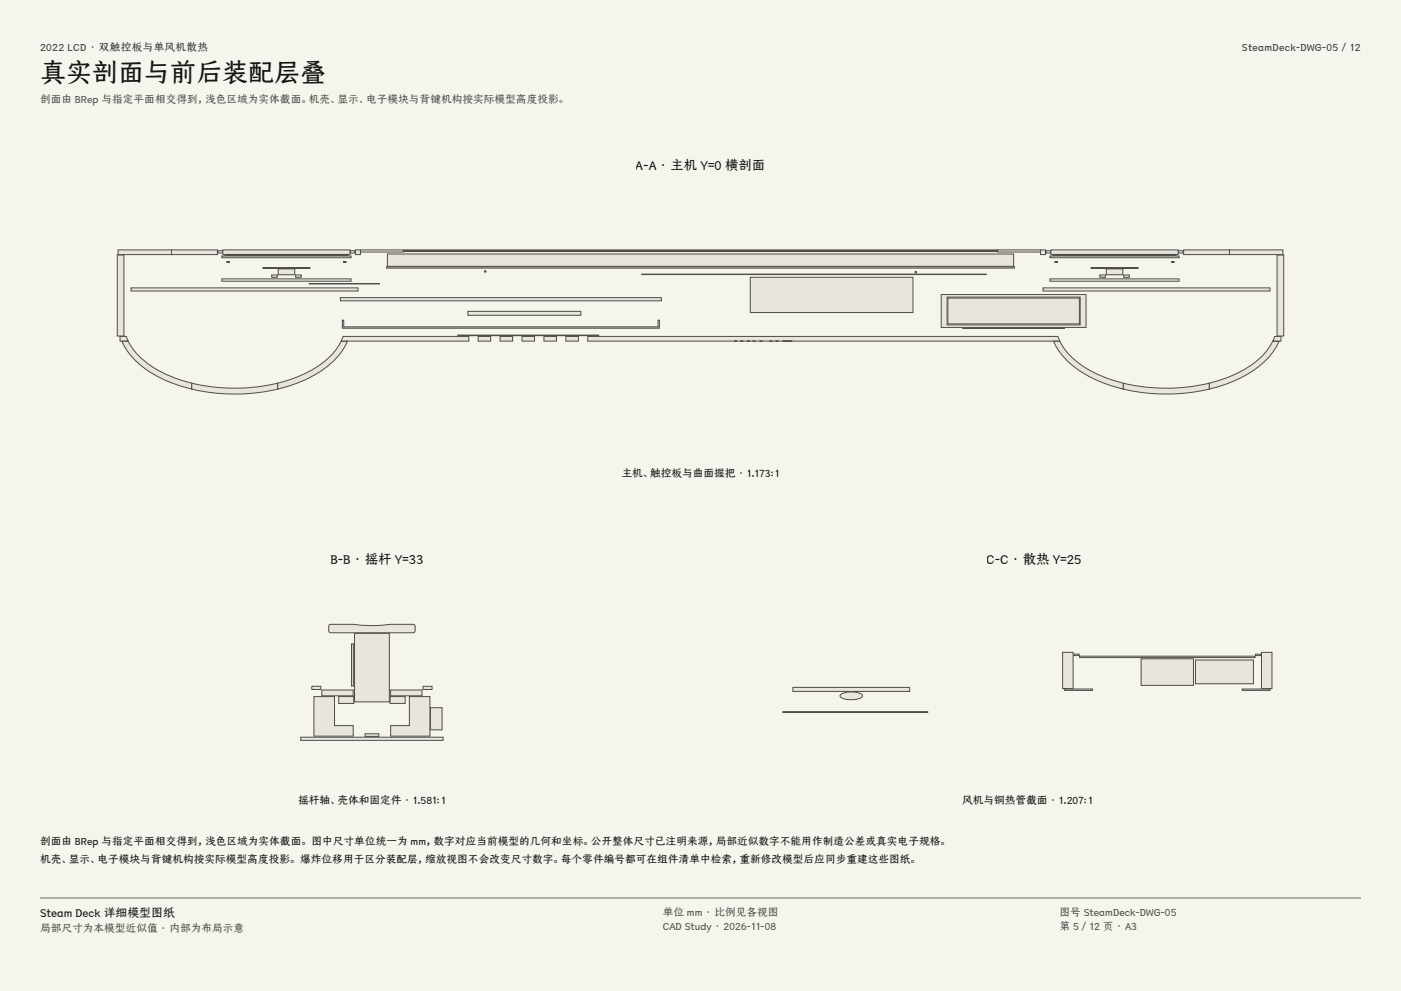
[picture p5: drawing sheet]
<svg xmlns="http://www.w3.org/2000/svg" width="420mm" height="297mm" viewBox="0 0 420 297" stroke-linecap="round" stroke-linejoin="round" font-family="sans-serif">
<g fill="#f5f4ed">
<path d="M0 0h420v297h-420z"/>
<path d="M12 12h396v275h-396z"/>
</g>
<g fill="#e8e6dc" stroke="#504e49" stroke-width=".3">
<path d="M176.2 100.8h140.9l.6 1.4h-141.5z" fill-rule="evenodd"/>
<path d="M102.9 100.8h37.6v1.4h-38.2z" fill-rule="evenodd"/>
<path d="M169.6 100.8h3.8v1.4h-3.8z" fill-rule="evenodd"/>
<path d="M163.1 100.8h3.7v1.4h-3.7z" fill-rule="evenodd"/>
<path d="M156.5 100.8h3.7v1.4h-3.7z" fill-rule="evenodd"/>
<path d="M149.9 100.8h3.8v1.4h-3.8z" fill-rule="evenodd"/>
<path d="M143.3 100.8h3.8v1.4h-3.8z" fill-rule="evenodd"/>
<path d="M382.1 100.8h1.9v1.4h-2.4z" fill-rule="evenodd"/>
<path d="M36 100.8h1.9l.5 1.4h-2.4z" fill-rule="evenodd"/>
<path d="M382.8 76.4h2v24.3h-2z" fill-rule="evenodd"/>
<path d="M35.2 76.4h2v24.3h-2z" fill-rule="evenodd"/>
<path d="M354.8 74.9h13.8v1.4h-13.8z" fill-rule="evenodd"/>
<path d="M51.4 74.9h13.8v1.4h-13.8z" fill-rule="evenodd"/>
<path d="M311.9 74.9h1.5v1.4h-1.5z" fill-rule="evenodd"/>
<path d="M106.6 74.9h1.5v1.4h-1.5z" fill-rule="evenodd"/>
<path d="M336.7 114.8a55.6 55.6 0 0 0 25.8 0v1.8a56.7 56.7 0 0 1-25.8 0z" fill-rule="evenodd"/>
<path d="M362.5 114.8a30.9 30.9 0 0 0 17.4-9.9l1.6-2.6h1.9a23.6 23.6 0 0 1-12.8 11.6l-5.2 1.9-2.9 .8z" fill-rule="evenodd"/>
<path d="M315.8 102.3h1.9a24.7 24.7 0 0 0 14.1 11l4.9 1.5v1.8a34.1 34.1 0 0 1-18.3-10.1l-1-1.4z" fill-rule="evenodd"/>
<path d="M57.5 114.8a55.6 55.6 0 0 0 25.8 0v1.8a56.7 56.7 0 0 1-25.8 0z" fill-rule="evenodd"/>
<path d="M83.3 114.8a30.9 30.9 0 0 0 17.3-9.9l1.7-2.6h1.9a23.6 23.6 0 0 1-12.9 11.6l-5.2 1.9-2.8 .8z" fill-rule="evenodd"/>
<path d="M36.6 102.3h1.9a24.7 24.7 0 0 0 14 11l5 1.5v1.8a34.1 34.1 0 0 1-18.3-10.1l-1.1-1.4z" fill-rule="evenodd"/>
<path d="M299.1 74.9h12.8v.6h-12.8z" fill-rule="evenodd"/>
<path d="M108.1 74.9h12.8v.6h-12.8z" fill-rule="evenodd"/>
<path d="M115.9 79.9h188.2v.5h-188.2z" fill-rule="evenodd"/>
<path d="M116.1 76.1h187.8v3.7h-187.8z" fill-rule="evenodd"/>
<path d="M121 75.3l178 .1z" fill-rule="evenodd"/>
<path d="M121 74.9h178v.2h-178z" fill-rule="evenodd"/>
<path d="M353.3 75.1h1.4v.7h-1.4z" fill-rule="evenodd"/>
<path d="M313.6 75.1h1.3v.7h-1.3z" fill-rule="evenodd"/>
<path d="M315.1 74.9h38.1v1.3h-38.1z" fill-rule="evenodd"/>
<path d="M315.6 76.4l37 .1z" fill-rule="evenodd"/>
<path d="M314.8 76.7h38.7v.5h-38.7z" fill-rule="evenodd"/>
<path d="M105.1 75.1h1.3v.7h-1.3z" fill-rule="evenodd"/>
<path d="M65.3 75.1h1.4v.7h-1.4z" fill-rule="evenodd"/>
<path d="M66.8 74.9h38.1v1.3h-38.1z" fill-rule="evenodd"/>
<path d="M67.4 76.4l37 .1z" fill-rule="evenodd"/>
<path d="M66.5 76.7h38.7v.5h-38.7z" fill-rule="evenodd"/>
<path d="M137.2 100.4h42.3v.2h-42.3z" fill-rule="evenodd"/>
<path d="M234.7 102.2h2.7z" fill-rule="evenodd"/>
<path d="M222.1 102.2h.6z" fill-rule="evenodd"/>
<path d="M232.6 102.2h.7z" fill-rule="evenodd"/>
<path d="M220.2 102.2h.6z" fill-rule="evenodd"/>
<path d="M230.8 102.2h.6z" fill-rule="evenodd"/>
<path d="M227.9 102.2h.6z" fill-rule="evenodd"/>
<path d="M224.1 102.2h.6z" fill-rule="evenodd"/>
<path d="M225.7 102.2h.6z" fill-rule="evenodd"/>
<path d="M282.2 88.3v9.8h43.4v-9.8zM283.9 89h39.9v8.4h-39.9z" fill-rule="evenodd"/>
<path d="M284.2 89.3h39.4v7.8h-39.4z" fill-rule="evenodd"/>
<path d="M288.6 98.2h30.5v.2h-30.5z" fill-rule="evenodd"/>
<path d="M102 89.2h96.3v1h-96.3z" fill-rule="evenodd"/>
<path d="M312.7 86.3h68v.9h-68z" fill-rule="evenodd"/>
<path d="M39.3 86.3h68v.9h-68z" fill-rule="evenodd"/>
<path d="M314.8 83.6h38.7v.7h-38.7z" fill-rule="evenodd"/>
<path d="M329.7 82.4h1.7v.7h-1.7z" fill-rule="evenodd"/>
<path d="M336.9 82.4h1.6v.7h-1.6z" fill-rule="evenodd"/>
<path d="M331.6 80.6h5v1.7h-5z" fill-rule="evenodd"/>
<path d="M327.1 80.2h14.1v.3h-14.1z" fill-rule="evenodd"/>
<path d="M351.2 78.4h.8v.3h-.8z" fill-rule="evenodd"/>
<path d="M316.3 78.4h.7v.3h-.7z" fill-rule="evenodd"/>
<path d="M66.5 83.6h38.7v.7h-38.7z" fill-rule="evenodd"/>
<path d="M81.5 82.4h1.6v.7h-1.6z" fill-rule="evenodd"/>
<path d="M88.6 82.4h1.7v.7h-1.7z" fill-rule="evenodd"/>
<path d="M83.4 80.6h5v1.7h-5z" fill-rule="evenodd"/>
<path d="M78.8 80.2h14.1v.3h-14.1z" fill-rule="evenodd"/>
<path d="M103 78.4h.7v.3h-.7z" fill-rule="evenodd"/>
<path d="M68 78.4h.8v.3h-.8z" fill-rule="evenodd"/>
<path d="M224.9 83.1h48.8v10.6h-48.8z" fill-rule="evenodd"/>
<path d="M140.3 93.3h33.8v1.2h-33.8z" fill-rule="evenodd"/>
<path d="M102.6 96h.4v2h94.3v-2h.4v2.4h-95.1z" fill-rule="evenodd"/>
<path d="M192.4 82.1l103.3 .2z" fill-rule="evenodd"/>
<path d="M92.7 85l21.1 .1z" fill-rule="evenodd"/>
<path d="M368.6 74.9h16v1.4h-16z" fill-rule="evenodd"/>
<path d="M35.4 74.9h16v1.4h-16z" fill-rule="evenodd"/>
<path d="M93.5 205.7h2.7v.9h-2.7z" fill-rule="evenodd"/>
<path d="M126.8 205.7h2.7v.9h-2.7z" fill-rule="evenodd"/>
<path d="M106.3 189.8h10.4v20.5h-10.4z" fill-rule="evenodd"/>
<path d="M98.8 187.2l7.1-.1a39.5 39.5 0 0 0 11.2 0h6.8l.5 .2 .1 .4v1.4l-.3 .4-.3 .1h-24.8l-.5-.2-.1-.3v-1.4z" fill-rule="evenodd"/>
<path d="M96.5 206.8h9.4v1.7h-9.4z" fill-rule="evenodd"/>
<path d="M117.1 206.8h9.4v1.7h-9.4z" fill-rule="evenodd"/>
<path d="M105.4 193h.5v12.6h-.5z" fill-rule="evenodd"/>
<path d="M90.2 220.9h42.6v1h-42.6z" fill-rule="evenodd"/>
<path d="M122.7 208.8h6.2v11.8h-11.8v-3.1h5.6z" fill-rule="evenodd"/>
<path d="M94.1 208.8h6.2v8.7h5.6v3.1h-11.8z" fill-rule="evenodd"/>
<path d="M101.5 208.8h4.5v2h-4.5z" fill-rule="evenodd"/>
<path d="M117 208.8h4.5v2h-4.5z" fill-rule="evenodd"/>
<path d="M129 212.1h3.5v6.6h-3.5z" fill-rule="evenodd"/>
<path d="M109.4 219.9h4.2v.8h-4.2z" fill-rule="evenodd"/>
<path d="M234.7 213.3h43.4v.2h-43.4z" fill-rule="evenodd"/>
<path d="M378.2 195.5h3.1v10.9h-3.1z" fill-rule="evenodd"/>
<path d="M318.6 195.5h3.1v10.9h-3.1z" fill-rule="evenodd"/>
<path d="M372.4 206.5h8.3v.4h-8.3z" fill-rule="evenodd"/>
<path d="M319.2 206.5h8.3v.4h-8.3z" fill-rule="evenodd"/>
<path d="M323.6 196.7h52.7v.4h-52.7z" fill-rule="evenodd"/>
<path d="M342.1 197.4h15.7v8h-15.7z" fill-rule="evenodd"/>
<path d="M358.4 197.8h17.4v7.1h-17.4z" fill-rule="evenodd"/>
<path d="M321.9 196.1h1.6v.4h-1.6z" fill-rule="evenodd"/>
<path d="M376.4 196.1h1.5v.4h-1.5z" fill-rule="evenodd"/>
<path d="M237.7 206h35v1.2h-35z" fill-rule="evenodd"/>
<path d="M252 208.2a5.9 5.9 0 0 1 6.5 .2v.4a6.3 6.3 0 0 1-6.6 0z" fill-rule="evenodd"/>
<circle cx="145.5" cy="81.3" r=".26"/>
<circle cx="274.5" cy="81.6" r=".26"/>
</g>
<path d="M12 269.3h396zM12 269h396v.3h-396z" fill-rule="evenodd" fill="#504e49"/>
<text font-size="7.8" fill="#141413" x="12" y="24.7">真实剖面与前后装配层叠</text>
<g font-size="4" fill="#141413">
<text x="190.7" y="51">A-A · 主机 Y=0 横剖面</text>
<text x="99.1" y="169">B-B · 摇杆 Y=33</text>
<text x="295.8" y="169">C-C · 散热 Y=25</text>
</g>
<text font-size="3.5" fill="#141413" x="12" y="274.9">Steam Deck 详细模型图纸</text>
<g font-size="3.2" fill="#1b365d">
<text x="12" y="15.3">2022 LCD · 双触控板与单风机散热</text>
<text x="372.3" y="15.3">SteamDeck-DWG-05 / 12</text>
</g>
<g font-size="3.2" fill="#504e49">
<text x="12" y="30.9">剖面由 BRep 与指定平面相交得到，浅色区域为实体截面。机壳、显示、电子模块与背键机构按实际模型高度投影。</text>
<text x="198.7" y="274.5">单位 mm · 比例见各视图</text>
<text x="317.6" y="274.5">图号 SteamDeck-DWG-05</text>
<text x="12" y="279.3">局部尺寸为本模型近似值 · 内部为布局示意</text>
<text x="198.7" y="278.8">CAD Study · 2026-11-08</text>
<text x="317.6" y="278.8">第 5 / 12 页 · A3</text>
</g>
<g font-size="3.2" fill="#141413">
<text x="186.3" y="143">主机、触控板与曲面握把 · 1.173:1</text>
<text x="89.4" y="241">摇杆轴、壳体和固定件 · 1.581:1</text>
<text x="288.4" y="241">风机与铜热管截面 · 1.207:1</text>
<text x="12" y="253.3">剖面由 BRep 与指定平面相交得到，浅色区域为实体截面。 图中尺寸单位统一为 mm，数字对应当前模型的几何和坐标。公开整体尺寸已注明来源，局部近似数字不能用作制造公差或真实电子规格。</text>
<text x="12" y="258.6">机壳、显示、电子模块与背键机构按实际模型高度投影。 爆炸位移用于区分装配层，缩放视图不会改变尺寸数字。每个零件编号都可在组件清单中检索，重新修改模型后应同步重建这些图纸。</text>
</g>
</svg>
